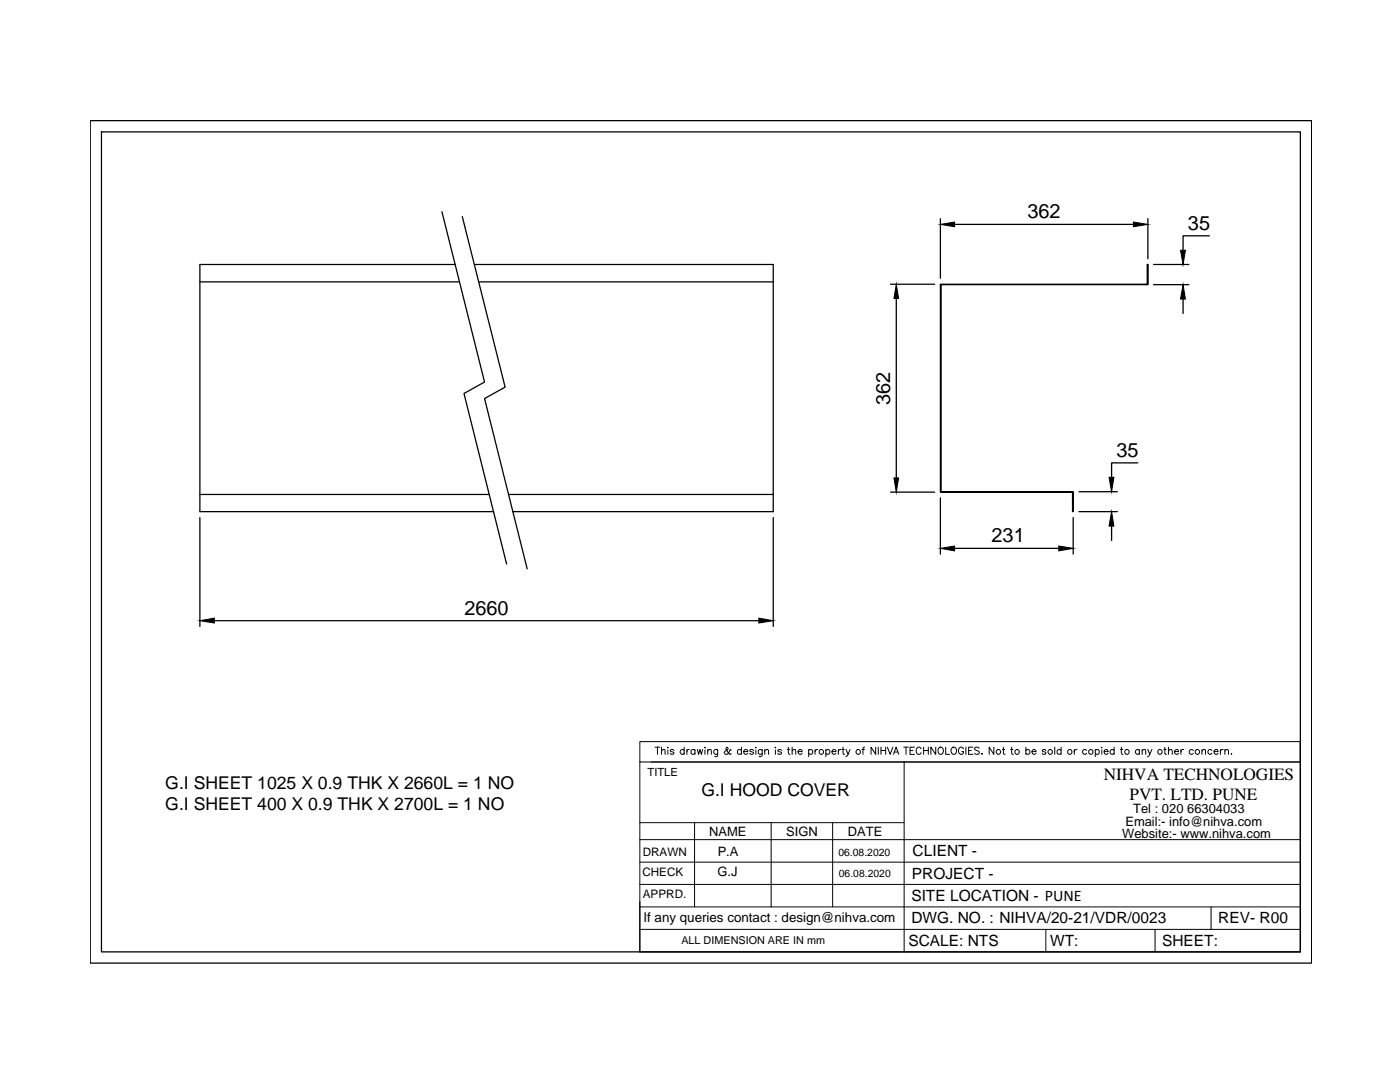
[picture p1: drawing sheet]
<svg xmlns="http://www.w3.org/2000/svg" width="279mm" height="216mm" viewBox="0 0 279 216" stroke-linecap="round" stroke-linejoin="round" font-family="sans-serif">
<!-- layer: 0 -->
<g fill="none" stroke="#000" stroke-width=".25">
<path d="M18 24.1h243.8v168.1h-243.8zM20.2 26.3h239.3v163.6h-239.3zM39.9 56.2h51.8M88.2 42.2l8.5 34-4.1 2.3 8.5 34.1M90.8 52.8h-50.9v49.3h58.6M92.3 43.2l8.5 34-4.1 2.3 8.5 34M94.7 52.8h59.6v49.3h-52M95.6 56.2h58.7M177.7 56.7h8.8M178.9 59.5v35.9M187.7 56.7h41.3v-3.9h.1v4h-41.3v41.3h26.4v4h-.1v-3.9h-26.4zM187.7 43.6v11.9"/>
<path d="M187.8 56.8v41.3M190.5 44.8h35.7M229.1 43.6v8M229.1 52.8v4M230.2 52.8h7.1M230.2 56.8h7.1M236.1 59.7v2.9M241.4 47.1h-5.3v2.8M39.9 98.7h57.7M101.5 98.7h52.8M177.7 98.2h8.8M187.7 99.3v11.3"/>
<path d="M215.3 98.1h7.7M227.1 92.4h-5.3v2.8M39.9 103.3v21.7M154.3 103.3v21.7M190.5 109.4h20.8M214.2 103.3v7.3M215.3 102.1h7.7M221.8 105v2.9M42.8 123.9h108.6M259.5 148v41.9h-131.8"/>
</g>
<path d="M178.9 56.7l.4 2.8h-.9zM187.7 44.8l2.8-.5v.9zM226.2 44.3l2.9 .5-2.9 .4zM236.1 56.8l.5 2.9h-1zM235.6 49.9h1l-.5 2.9zM178.4 95.4h.9l-.4 2.8zM221.3 95.2h1l-.5 2.9zM187.7 109.4l2.8-.4v.9zM211.3 109l2.9 .4-2.9 .5zM221.8 102.1l.5 2.9h-1zM39.9 123.9l2.9-.6v1zM151.4 123.3l2.9 .6-2.9 .4z" fill="#000" stroke="#000" stroke-width=".2"/>
<g fill="none" stroke="#000" stroke-width=".2">
<path d="M127.7 148h131.8v4h-131.8zM127.7 152v37.9M129.9 152h129.6M130.7 149.1h1M131.2 149.1v1.4M132 149.8l.3-.3 .4 .1v.9M132 149.1v1.4M133.3 149.1v.2zM133.3 149.6v.9M134.5 149.8a.44 .44 0 0 0-.8 0l.7 .3 .1 .2a.44 .44 0 0 1-.8 0M136.5 149.8a.45 .45 0 0 0-.6-.1 .45 .45 0 0 0 0 .7 .45 .45 0 0 0 .6-.1M136.5 149.1v1.4"/>
<path d="M137.1 149.5v1M137.6 149.5a.44 .44 0 0 0-.5 .5M138.7 149.8a.45 .45 0 0 0-.7-.1 .45 .45 0 0 0 0 .7 .45 .45 0 0 0 .7-.1M138.7 149.5v1M139.2 149.5l.2 1 .3-1 .3 1 .2-1M140.7 149.1v.2zM140.7 149.6v.9M141.2 149.8l.4-.3 .3 .1 .1 .9M141.2 149.5v1M143.2 149.5v1.4l-.2 .1-.4-.1M143.2 149.8a.45 .45 0 0 0-.6-.1 .45 .45 0 0 0 0 .7 .45 .45 0 0 0 .6-.1M145.9 149.7l-.1-.2a1.39 1.39 0 0 1-1 1l-.3-.4 .8-.7-.2-.3-.2 .2 .2 .5 .6 .7 .2-.1"/>
<path d="M148 149.8a.45 .45 0 0 0-.7-.1 .45 .45 0 0 0 0 .7 .45 .45 0 0 0 .7-.1M148 149.1v1.4M148.4 150h.8a.45 .45 0 0 0-.6-.4 .45 .45 0 0 0-.1 .7l.3 .2 .4-.2M150.4 149.8a.44 .44 0 0 0-.8 0l.7 .3 .1 .2a.44 .44 0 0 1-.8 0M150.8 149.2h.1zM150.8 149.6v.9M152.1 149.5l-.1 1.4-.2 .1-.3-.1M152.1 149.8a.45 .45 0 0 0-.6-.1 .45 .45 0 0 0 0 .7 .45 .45 0 0 0 .6-.1M152.6 149.8l.4-.3 .3 .1 .1 .9M152.6 149.5v1M154.7 149.1v.2zM154.7 149.6v.9"/>
<path d="M156 149.8a.43 .43 0 0 0-.8 0l.7 .3 .1 .2a.43 .43 0 0 1-.8 0M157.2 149.5h.4M157.3 149.1v1.1l.1 .2 .3 .1M158.1 149.8l.3-.3 .4 .1v.9M158.1 149.1v1.4M159.3 150h.8a.4 .4 0 0 0-.4-.5 .4 .4 0 0 0-.4 .5l.1 .3a.4 .4 0 0 0 .3 .2 .4 .4 0 0 0 .4-.2M161.4 149.8a.45 .45 0 0 1 .7-.1 .45 .45 0 0 1 0 .7 .45 .45 0 0 1-.7-.1M161.4 149.5v1.5M162.7 149.5v1M163.2 149.5l-.3 .1-.2 .4M164.8 149.8a.45 .45 0 0 1 .7-.1 .45 .45 0 0 1 0 .7 .45 .45 0 0 1-.7-.1M164.8 149.5v1.5"/>
<path d="M166 150h.8a.45 .45 0 0 0-.6-.4 .45 .45 0 0 0-.1 .7l.3 .2 .4-.2M167.3 149.5v1M167.8 149.5a.44 .44 0 0 0-.5 .5M168 149.5h.5M168.2 149.1l.1 1.3 .3 .1M168.8 149.5l.5 1 .3-1M169.3 150.5l-.5 .5M172 149.5h.5M172.6 149.1l-.3 .1-.1 .2v1.1M174.8 149.1v1.4l-1-1.4v1.4M175.3 149.1v1.4M175.8 149.1v1.4"/>
<path d="M175.8 149.8h1M176.8 149.1v1.4M177.1 149.1l.5 1.4 .6-1.4M178.3 150.5l.5-1.4 .6 1.4M178.5 150.1h.7M180.4 149.1h.9M180.4 152v37.9M180.8 149.1v1.4M181.6 149.8h.6M182.5 149.1h-.9v1.4h.9M183.8 149.4a.5 .5 0 0 0-.6-.3 .5 .5 0 0 0-.3 .5v.4a.5 .5 0 0 0 .3 .5 .5 .5 0 0 0 .6-.3M184.3 149.8h1"/>
<path d="M184.3 149.1v1.4M185.3 149.1v1.4M186.7 149.1v1.4l-.9-1.4v1.4M187.5 149.2a.7 .7 0 0 1 .8 .5 .7 .7 0 0 1-.5 .8 .74 .74 0 0 1-.6-.5 .74 .74 0 0 1 .3-.8zM188.7 149.1v1.4h.8M190.1 149.2a.7 .7 0 0 1 .8 .5 .7 .7 0 0 1-.4 .8 .74 .74 0 0 1-.7-.5 .74 .74 0 0 1 .3-.8zM192.3 149.4a.52 .52 0 0 0-.6-.3 .52 .52 0 0 0-.4 .5v.4a.51 .51 0 0 0 .5 .5 .51 .51 0 0 0 .5-.5h-.3M192.8 149.1v1.4M193.3 149.8h.5M194.2 149.1h-.9v1.4h.9M195.4 149.3a.52 .52 0 0 0-.5-.2 .52 .52 0 0 0-.4 .3l.1 .2 .7 .3 .1 .4a.59 .59 0 0 1-.9 0M195.9 150.4h.2z"/>
<path d="M198.3 149.1v1.4l-.9-1.4v1.4M200 149.5h.5M200.3 149.1v1.3l.3 .1M201.7 149.5h.5M201.9 149.1v1.3l.3 .1M204.7 149.8a.45 .45 0 0 1 .7-.1 .45 .45 0 0 1 0 .7 .45 .45 0 0 1-.7-.1M204.7 149.1v1.4M206 150h.8a.45 .45 0 0 0-.7-.4 .45 .45 0 0 0-.1 .7l.3 .2 .5-.2M208.7 149.8a.4 .4 0 0 0-.3-.3 .4 .4 0 0 0-.4 .3l.7 .3v.2a.4 .4 0 0 1-.3 .2 .4 .4 0 0 1-.4-.2M210.5 149.1v1.4M211.8 149.8a.45 .45 0 0 0-.7-.1 .45 .45 0 0 0 0 .7 .45 .45 0 0 0 .7-.1M211.8 149.1v1.4"/>
<path d="M214.4 149.5v1M214.9 149.5l-.3 .1-.2 .4M216.8 149.8a.45 .45 0 0 0-.6-.1 .45 .45 0 0 0 0 .7 .45 .45 0 0 0 .6-.1M218.6 149.8a.45 .45 0 0 1 .6-.1 .45 .45 0 0 1 0 .7 .45 .45 0 0 1-.6-.1M218.6 149.5v1.5M219.9 149.1v.2zM219.9 149.6v.9M220.4 150h.8a.45 .45 0 0 0-.7-.4 .45 .45 0 0 0-.1 .7l.3 .2 .5-.2M222.3 149.8a.45 .45 0 0 0-.6-.1 .45 .45 0 0 0 0 .7 .45 .45 0 0 0 .6-.1M222.3 149.1v1.4M223.6 149.5h.5M223.8 149.1v1.1l.1 .2 .2 .1"/>
<path d="M227.4 149.8a.45 .45 0 0 0-.7-.1 .45 .45 0 0 0 0 .7 .45 .45 0 0 0 .7-.1M227.4 149.5v1M227.9 149.8l.4-.3 .3 .1 .1 .9M227.9 149.5v1M229.1 149.5l.4 1 .4-1M229.5 150.5l-.5 .5M232.3 149.5h.4M232.5 149.1v1.3l.3 .1M233.2 149.8l.3-.3 .4 .1v.9M233.2 149.1v1.4M234.4 150h.8a.45 .45 0 0 0-.6-.4 .45 .45 0 0 0-.1 .7l.3 .2 .4-.2M235.7 149.5v1"/>
<path d="M236.2 149.5l-.5 .3v.2M238.1 149.8a.45 .45 0 0 0-.6-.1 .45 .45 0 0 0 0 .7 .45 .45 0 0 0 .6-.1M239.9 149.8l.3-.3 .4 .1v.9M239.9 149.5v1M241.9 149.8a.45 .45 0 0 0-.7-.1 .45 .45 0 0 0 0 .7 .45 .45 0 0 0 .7-.1M242.3 150h.8a.4 .4 0 0 0-.4-.5 .4 .4 0 0 0-.4 .5l.1 .3a.4 .4 0 0 0 .3 .2 .4 .4 0 0 0 .4-.2M243.6 149.5v1M244.1 149.5l-.3 .1-.2 .4M244.4 149.8l.4-.3 .3 .1 .1 .9M244.4 149.5v1M245.8 150.4v.1zM127.7 176.5h131.8"/>
<path d="M127.7 172h131.8M127.7 167.5h131.8M127.7 164.2h52.7M138.6 164.2v16.8M153.9 164.2v16.8M166.2 164.2v16.8M127.7 181h131.8M127.7 185.4h131.8M208.7 185.4v4.5M230.5 185.4v4.5M241.7 181v4.4"/>
<circle cx="163.9" cy="150" r=".47"/>
<circle cx="171.3" cy="150" r=".47"/>
<circle cx="199.3" cy="150" r=".47"/>
<circle cx="203" cy="150" r=".47"/>
<circle cx="209.6" cy="150" r=".47"/>
<circle cx="213.5" cy="150" r=".48"/>
<circle cx="217.7" cy="150" r=".48"/>
<circle cx="224.9" cy="150" r=".47"/>
<circle cx="231.5" cy="150" r=".48"/>
<circle cx="239" cy="150" r=".47"/>
</g>
<g font-size="4">
<text x="205" y="43.6">362</text>
<text x="237.1" y="45.9">35</text>
<text x="177.6" y="80.8" transform="rotate(-90 177.6 80.8)">362</text>
<text x="222.8" y="91.2">35</text>
<text x="197.9" y="108.2">231</text>
<text x="92.7" y="122.6">2660</text>
</g>
<g font-size="3.5">
<text x="33" y="157.3">G.I SHEET 1025 X 0.9 THK X 2660L = 1 NO</text>
<text x="33" y="161.6">G.I SHEET 400 X 0.9 THK X 2700L = 1 NO</text>
<text x="140" y="158.9">G.I HOOD COVER</text>
</g>
<g font-size="3.4">
<text x="220.3" y="155.7">NIHVA TECHNOLOGIES</text>
<text x="225.4" y="159.6">PVT. LTD. PUNE</text>
</g>
<g font-size="3.1">
<text x="182.1" y="170.9">CLIENT -</text>
<text x="181.9" y="179.8">SITE LOCATION - PUNE</text>
<text x="182" y="175.3">PROJECT -</text>
<text x="181.9" y="184.3">DWG. NO. : NIHVA/20-21/VDR/0023</text>
<text x="243.1" y="184.3">REV- R00</text>
<text x="181.3" y="188.8">SCALE: NTS</text>
<text x="209.6" y="188.8">WT:</text>
<text x="231.9" y="188.8">SHEET:</text>
</g>
<text font-size="2.7" x="128.4" y="184">If any queries contact : design@nihva.com</text>
<g font-size="2.6">
<text x="141.5" y="166.9">NAME</text>
<text x="156.9" y="166.9">SIGN</text>
<text x="169.2" y="166.9">DATE</text>
<text x="224" y="167.2">Website:- www.nihva.com</text>
<text x="224.6" y="164.8">Email:- info@nihva.com</text>
<text x="226.2" y="162.2">Tel : 020 66304033</text>
<text x="143.2" y="170.7">P.A</text>
<text x="143.2" y="174.8">G.J</text>
</g>
<g font-size="2.3">
<text x="128.3" y="170.8">DRAWN</text>
<text x="128.2" y="174.7">CHECK</text>
<text x="128.3" y="179.1">APPRD.</text>
</g>
<g font-size="2.2">
<text x="129.2" y="154.9">TITLE</text>
<text x="136" y="188.5">ALL DIMENSION ARE IN mm</text>
</g>
<g font-size="2.1">
<text x="167.3" y="170.8">06.08.2020</text>
<text x="167.4" y="174.9">06.08.2020</text>
</g>
</svg>
